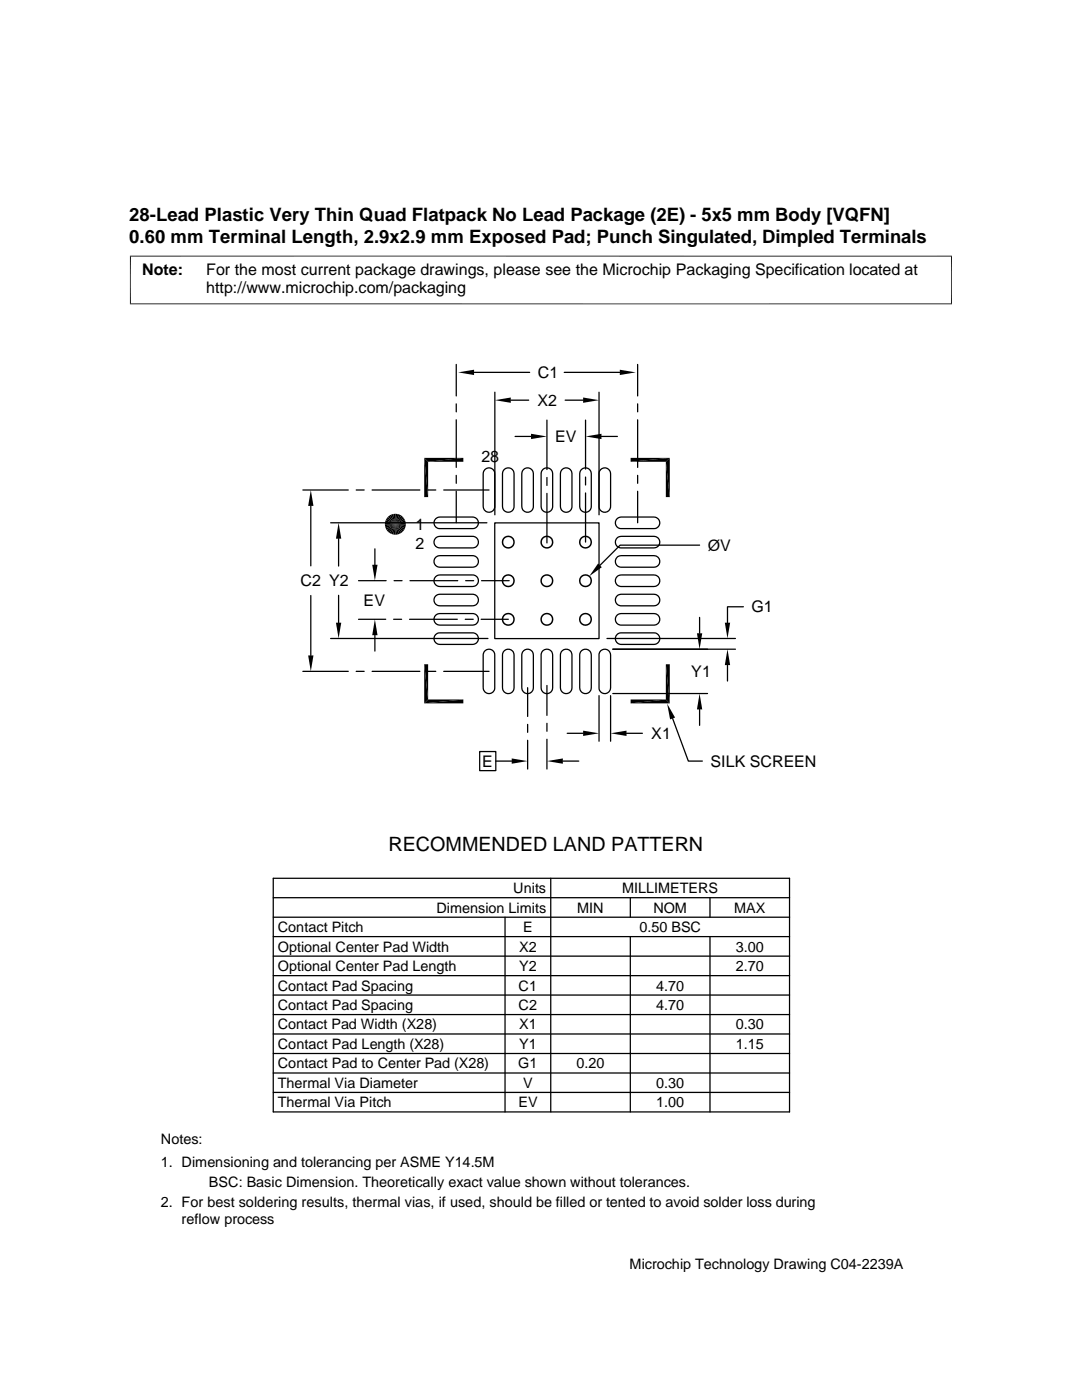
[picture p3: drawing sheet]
<svg xmlns="http://www.w3.org/2000/svg" width="216mm" height="279mm" viewBox="0 0 216 279" stroke-linecap="round" stroke-linejoin="round" font-family="sans-serif">
<g fill="none" stroke="#000" stroke-width=".3">
<circle cx="101.4" cy="108.2" r="1.16"/>
<circle cx="101.4" cy="115.9" r="1.16"/>
<circle cx="109.1" cy="108.2" r="1.16"/>
<circle cx="109.1" cy="115.9" r="1.16"/>
<circle cx="116.8" cy="108.2" r="1.16"/>
<circle cx="116.8" cy="115.9" r="1.16"/>
<circle cx="101.4" cy="123.6" r="1.16"/>
<circle cx="109.1" cy="123.6" r="1.16"/>
<circle cx="116.8" cy="123.6" r="1.16"/>
</g>
<g fill="none" stroke="#000" stroke-width=".25">
<path d="M91 72.7v6.3M94.6 74.3h11.1M98.7 78.3v24.4M101.9 79.9h3.6M112.6 74.3h11.1M112.8 79.9h3.6M119.5 78.3v24.4M127.2 72.7v6.3M60.4 97.8h9.1M71.1 97.8h1.6M74.3 97.8h9.5M85.4 97.8h1.6"/>
<path d="M88.5 97.8h9.1M91 80.6v1.6M91 83.8v9.5M91 94.9v1.6M91 98v6.3M96.7 93.8a1.15 1.15 0 0 1 1.3-.3 1.15 1.15 0 0 1 .7 1v6.6a1.15 1.15 0 0 1-1.1 1.1 1.15 1.15 0 0 1-1.2-1.1v-6.6zM100.6 93.8a1.15 1.15 0 0 1 1.2-.4 1.15 1.15 0 0 1 .8 1.1v6.6a1.15 1.15 0 0 1-1.2 1.1 1.15 1.15 0 0 1-1.1-1.1v-6.6zM102.8 87.1h3.2M104.4 93.8a1.15 1.15 0 0 1 1.3-.4 1.15 1.15 0 0 1 .7 1.1v6.6a1.15 1.15 0 0 1-1.1 1.1 1.15 1.15 0 0 1-1.2-1.1v-6.6zM108.3 93.8a1.15 1.15 0 0 1 1.2-.4 1.15 1.15 0 0 1 .8 1.1v6.6a1.15 1.15 0 0 1-1.2 1.1 1.15 1.15 0 0 1-1.1-1.1v-6.6zM109.1 83.8v9.9M109.1 95.3v1.6"/>
<path d="M109.1 98.5v9.9M112.1 93.8a1.15 1.15 0 0 1 1.3-.4 1.15 1.15 0 0 1 .7 1.1v6.6a1.15 1.15 0 0 1-1.1 1.1 1.15 1.15 0 0 1-1.2-1.1v-6.6zM116 93.8a1.15 1.15 0 0 1 1.2-.4 1.15 1.15 0 0 1 .8 1.1v6.6a1.15 1.15 0 0 1-1.2 1.1 1.15 1.15 0 0 1-1.1-1.1v-6.6zM116.8 83.8v9.8M116.8 95.2v1.6M116.8 98.4v9.8M119.8 93.8a1.16 1.16 0 0 1 1.3-.3 1.16 1.16 0 0 1 .7 1v6.6a1.15 1.15 0 0 1-1.1 1.1 1.15 1.15 0 0 1-1.2-1.1v-6.6zM120 87.1h3.2M127.2 80.6v1.6M127.2 83.8v9.5M127.2 94.9v1.6M127.2 98v6.3"/>
<path d="M62 101v11.9M62 118.9v11.9M66 104.3h31.2M67.6 107.5v5.5M67.6 118.8v5.5M71.5 115.9h5.5M74.8 109.5v3.2M78.6 115.9h1.6M81.8 115.9h9.5M87 103.5l.8-.3h6.5a1.15 1.15 0 0 1 1.2 1.1 1.15 1.15 0 0 1-1.2 1.2h-6.5a1.15 1.15 0 0 1-1.1-.7 1.15 1.15 0 0 1 .3-1.3zM87 115l.8-.3h6.5a1.15 1.15 0 0 1 1.2 1.2 1.15 1.15 0 0 1-1.2 1.2h-6.5a1.15 1.15 0 0 1-1.1-.8 1.15 1.15 0 0 1 .3-1.3zM87 118.9l.8-.3h6.5a1.15 1.15 0 0 1 1.2 1.2 1.15 1.15 0 0 1-1.2 1.1h-6.5a1.15 1.15 0 0 1-1.1-.7 1.15 1.15 0 0 1 .3-1.3z"/>
<path d="M87 111.2l.8-.3h6.5a1.15 1.15 0 0 1 1.2 1.1 1.15 1.15 0 0 1-1.2 1.2h-6.5a1.15 1.15 0 0 1-1.1-.7 1.15 1.15 0 0 1 .3-1.3zM87 107.3l.8-.3h6.5a1.15 1.15 0 0 1 1.2 1.2 1.15 1.15 0 0 1-1.2 1.1h-6.5a1.15 1.15 0 0 1-1.1-.7 1.15 1.15 0 0 1 .3-1.3zM92.9 115.9h1.6M96.1 115.9h5.5M98.7 104.4h20.8v23h-20.8zM123 103.7l.4-.3 .6-.2h6.5a1.15 1.15 0 0 1 1.2 1.1 1.15 1.15 0 0 1-1.2 1.2h-6.5a1.15 1.15 0 0 1-1-1.8zM123 115.3l.4-.4 .6-.2h6.5a1.15 1.15 0 0 1 1.2 1.2 1.15 1.15 0 0 1-1.2 1.2h-6.5a1.15 1.15 0 0 1-1-1.8zM123 111.4l.4-.4 .6-.1h6.5a1.15 1.15 0 0 1 1.2 1.1 1.15 1.15 0 0 1-1.2 1.2h-6.5a1.15 1.15 0 0 1-1-1.8zM123 119.1l.4-.4 .6-.1h6.5a1.15 1.15 0 0 1 1.2 1.2 1.15 1.15 0 0 1-1.2 1.1h-6.5a1.15 1.15 0 0 1-1-1.8zM123 107.6l.4-.4 .6-.2h6.5a1.15 1.15 0 0 1 1.2 1.2 1.15 1.15 0 0 1-1.2 1.1h-6.5a1.15 1.15 0 0 1-1-1.7zM139.6 108.8h-15.9l-4 4M60.4 134h9.1"/>
<path d="M66 127.4h31.4M71.1 134h1.6M71.5 123.6h5.5M74.3 134h9.5M74.8 126.8v3.1M78.5 123.6h1.6M81.7 123.6h9.5M85.4 134h1.6M87 122.7l.8-.3h6.5a1.15 1.15 0 0 1 1.2 1.2 1.15 1.15 0 0 1-1.2 1.2h-6.5a1.15 1.15 0 0 1-1.1-.8 1.15 1.15 0 0 1 .3-1.3zM87 126.6l.8-.3h6.5a1.15 1.15 0 0 1 1.2 1.2 1.15 1.15 0 0 1-1.2 1.1h-6.5a1.16 1.16 0 0 1-1.1-.7 1.16 1.16 0 0 1 .3-1.3zM88.5 134h9.1M92.8 123.6h1.6"/>
<path d="M96 123.6h5.4M96.8 129.8a1.15 1.15 0 0 1 1.3-.1 1.15 1.15 0 0 1 .6 1v6.6a1.15 1.15 0 0 1-1.1 1.1 1.15 1.15 0 0 1-1.2-1.1v-6.6l.1-.5zM100.7 129.8a1.15 1.15 0 0 1 1.2-.1 1.15 1.15 0 0 1 .7 1v6.6a1.15 1.15 0 0 1-1.2 1.1 1.15 1.15 0 0 1-1.1-1.1v-6.6l.1-.5zM104.5 129.8a1.15 1.15 0 0 1 1.3-.1 1.15 1.15 0 0 1 .6 1v6.6a1.15 1.15 0 0 1-1.1 1.1 1.15 1.15 0 0 1-1.2-1.1v-6.6l.1-.5zM105.3 137.2v5.8M108.4 129.8a1.15 1.15 0 0 1 1.2-.1 1.15 1.15 0 0 1 .7 1v6.6a1.15 1.15 0 0 1-1.2 1.1 1.15 1.15 0 0 1-1.1-1.1v-6.6l.1-.5zM109.1 136.8v6M112.3 129.8a1.15 1.15 0 0 1 1.2-.1 1.15 1.15 0 0 1 .6 1v6.6a1.15 1.15 0 0 1-1.1 1.1 1.15 1.15 0 0 1-1.2-1.1v-6.6l.1-.5zM116.1 129.8a1.16 1.16 0 0 1 1.2-.1 1.16 1.16 0 0 1 .7 1v6.6a1.15 1.15 0 0 1-1.2 1.1 1.15 1.15 0 0 1-1.1-1.1v-6.6l.1-.5zM119.5 138.8v9.1M119.9 129.8a1.16 1.16 0 0 1 1.3-.1 1.16 1.16 0 0 1 .6 1v6.6a1.15 1.15 0 0 1-1.1 1.1 1.15 1.15 0 0 1-1.2-1.1v-6.6l.1-.5zM121.1 127.4h25.6"/>
<path d="M121.8 138.8v9.1M122.3 138.4h18.9M122.3 129.6h24.4M123 126.8l.4-.4 .6-.1h6.5a1.15 1.15 0 0 1 1.2 1.2 1.15 1.15 0 0 1-1.2 1.1h-6.5a1.16 1.16 0 0 1-1-1.8zM123 123l.4-.4 .6-.2h6.5a1.15 1.15 0 0 1 1.2 1.2 1.15 1.15 0 0 1-1.2 1.2h-6.5a1.15 1.15 0 0 1-1-1.8zM139.6 123.2v3.2M145.2 132.7v3.2M148.3 121.1h-3.1v3.2M95.7 150h3.2v3.8h-3.2zM98.9 151.9h3.2M105.3 144.6v1.6M105.3 147.7v5.8"/>
<path d="M109.1 144.4v1.5M109.1 147.5v6M112.3 151.9h3.2M113.2 146.3h3.2M125 146.3h3.2M134.2 143.4l3.2 8.5h2.7M139.6 141.6v3.2M54.5 179.2h103M54.5 175.3h103v46.6h-103zM109.9 175.3v46.6M125.8 179.2v3.8M141.7 179.2v3.8"/>
<path d="M54.5 183h103M54.5 190.8h103M54.5 186.9h103M54.5 194.7h103M54.5 198.6h103M100.8 183v38.9M125.8 186.9v35M141.7 186.9v35M54.5 202.5h103M54.5 206.4h103M54.5 214.1h103M54.5 210.2h103"/>
<path d="M54.5 218h103"/>
</g>
<path d="M25.9 51.1h164M26 51v9.7M189.9 51v9.7M25.9 60.6h164" fill="none" stroke="#000" stroke-width=".2"/>
<g fill="#000">
<path d="M91.4 74.3l3.2-.5v1zM98.7 79.9l3.2-.6v1.1zM116.4 79.3l3.1 .6-3.1 .5zM123.7 73.8l3.2 .5-3.2 .5zM84.6 91.4l.8 7.8h-.8zM84.6 91.4h7.9l-7.1 .8zM84.6 91.4l.8 .8v7zM85.4 92.2l7.1-.8v.8zM106 86.6l3.1 .5-3.1 .5zM116.8 87.1l3.2-.5v1zM125.8 91.4h7.8l-7.8 .8zM125.8 92.2l7.8-.8-.7 .8z"/>
<path d="M132.9 92.2l.7 7h-.7zM132.9 92.2l.7-.8v7.8zM62 97.8l.5 3.2h-1zM67.6 104.3l.5 3.2h-1.1zM74.3 112.7h1l-.5 3.2zM76.8 105l2.1-.4-1.9 .8zM77 103.8l1.9 .8-2.1-.4zM77 105.4l1.9-.8-1.7 1.2zM77.2 103.5l1.7 1.1-1.9-.8zM77.2 105.8l1.7-1.2-1.5 1.5zM77.4 103.1l1.5 1.5-1.7-1.1zM78.9 104.6l-1.2 1.8-.3-.3z"/>
<path d="M77.4 103.1l.3-.2 1.2 1.7zM78.9 104.6l-.8 2-.4-.2zM77.7 102.9l.4-.2 .8 1.9zM78.9 104.6l-.4 2.1-.4-.1zM78.1 102.7l.4-.1 .4 2zM78.9 104.6l.8 2-.4 .1zM79.3 102.6l.4 .1-.8 1.9zM78.9 104.6l1.2 1.8-.4 .2zM79.7 102.7l.4 .2-1.2 1.7zM78.9 104.6l1.5 1.5-.3 .3zM80.1 102.9l.3 .2-1.5 1.5zM78.9 104.6l1.7 1.2-.2 .3z"/>
<path d="M78.9 104.6l1.5-1.5 .2 .4zM78.9 104.6l1.9 .8-.2 .4zM78.9 104.6l1.7-1.1 .2 .3zM78.9 104.6l2 .4-.1 .4zM78.9 104.6l1.9-.8 .1 .4zM119.3 112.5l.8 .7-2.5 1.8zM61.5 130.8h1l-.5 3.2zM67 124.3h1.1l-.5 3.1zM74.8 123.6l.5 3.2h-1zM84.6 132.6h.8v7zM85.4 139.6h7.1l-7.9 .8zM132.9 132.6l.7 7.8-.7-.8z"/>
<path d="M125.8 139.6h7.1l-7.1 .8zM132.9 132.6h.7v7.8zM139.1 126.4h1l-.5 3.2zM145.2 129.6l.5 3.1h-1.1zM144.6 124.3h1.1l-.5 3.1zM84.6 132.6l.8 7-.8 .8zM84.6 140.4l7.9-.8v.8zM102.1 151.4l3.2 .5-3.2 .5zM109.1 151.9l3.2-.5v1zM116.4 145.8l3.1 .5-3.1 .6zM121.8 146.3l3.2-.5v1.1zM125.8 140.4l7.1-.8 .7 .8z"/>
<path d="M133.1 140.4l1.6 2.8-1 .4zM139.6 138.4l.5 3.2h-1z"/>
</g>
<path d="M81 104.4h-4.2" fill="none" stroke="#000" stroke-width=".42"/>
<path d="M76.8 104.8h4.2M78.7 102.5v4.2M79.1 102.5v4.2" fill="none" stroke="#000" stroke-width=".4"/>
<text font-size="3.9" x="77.5" y="169.9">RECOMMENDED LAND PATTERN</text>
<g font-size="3.7">
<text x="25.8" y="44.1">28-Lead Plastic Very Thin Quad Flatpack No Lead Package (2E) - 5x5 mm Body [VQFN]</text>
<text x="25.8" y="48.4">0.60 mm Terminal Length, 2.9x2.9 mm Exposed Pad; Punch Singulated, Dimpled Terminals</text>
</g>
<g font-size="3.2">
<text x="28.4" y="54.9">Note:</text>
<text x="41.1" y="58.5">http://www.microchip.com/packaging</text>
<text x="41.1" y="54.9">For the most current package drawings, please see the Microchip Packaging Specification located at</text>
<text x="107.3" y="75.4">C1</text>
<text x="107.3" y="81">X2</text>
<text x="110.7" y="88.2">EV</text>
<text x="96.1" y="92.2">28</text>
<text x="82.9" y="105.7">1</text>
<text x="82.9" y="109.5">2</text>
<text x="141.2" y="110">ØV</text>
<text x="60" y="117">C2 Y2</text>
<text x="72.6" y="120.9">EV</text>
<text x="149.9" y="122.2">G1</text>
<text x="137.9" y="135.1">Y1</text>
<text x="130" y="147.5">X1</text>
<text x="96.2" y="153">E</text>
<text x="141.8" y="153.1">SILK SCREEN</text>
</g>
<g font-size="2.9">
<text x="102.4" y="178.2">Units</text>
<text x="124.1" y="178.2">MILLIMETERS</text>
<text x="87.1" y="182.1">Dimension Limits</text>
<text x="115.2" y="182.1">MIN</text>
<text x="130.4" y="182.1">NOM</text>
<text x="146.5" y="182.1">MAX</text>
<text x="55.4" y="189.9">Optional Center Pad Width</text>
<text x="55.4" y="186">Contact Pitch</text>
<text x="103.6" y="189.9">X2</text>
<text x="104.4" y="186">E</text>
<text x="127.6" y="186">0.50 BSC</text>
<text x="146.8" y="189.9">3.00</text>
<text x="55.4" y="193.8">Optional Center Pad Length</text>
<text x="55.4" y="197.7">Contact Pad Spacing</text>
<text x="103.5" y="197.7">C1</text>
<text x="103.6" y="193.8">Y2</text>
<text x="130.9" y="197.7">4.70</text>
<text x="146.8" y="193.8">2.70</text>
<text x="55.4" y="201.6">Contact Pad Spacing</text>
<text x="103.5" y="201.6">C2</text>
<text x="130.9" y="201.6">4.70</text>
<text x="55.4" y="209.3">Contact Pad Length (X28)</text>
<text x="55.4" y="205.4">Contact Pad Width (X28)</text>
<text x="103.6" y="209.3">Y1</text>
<text x="103.6" y="205.4">X1</text>
<text x="146.8" y="209.3">1.15</text>
<text x="146.8" y="205.4">0.30</text>
<text x="55.4" y="213.2">Contact Pad to Center Pad (X28)</text>
<text x="103.4" y="213.2">G1</text>
<text x="115" y="213.2">0.20</text>
<text x="55.4" y="217.1">Thermal Via Diameter</text>
<text x="55.4" y="221">Thermal Via Pitch</text>
<text x="103.4" y="221">EV</text>
<text x="104.4" y="217.1">V</text>
<text x="130.9" y="217.1">0.30</text>
<text x="130.9" y="221">1.00</text>
<text x="32.1" y="228.3">Notes:</text>
<text x="32.1" y="232.9">1. Dimensioning and tolerancing per ASME Y14.5M</text>
<text x="41.7" y="236.9">BSC: Basic Dimension. Theoretically exact value shown without tolerances.</text>
<text x="32.1" y="241">2. For best soldering results, thermal vias, if used, should be filled or tented to avoid solder loss during</text>
<text x="36.2" y="244.3">reflow process</text>
<text x="125.6" y="253.3">Microchip Technology Drawing C04-2239A</text>
</g>
</svg>
